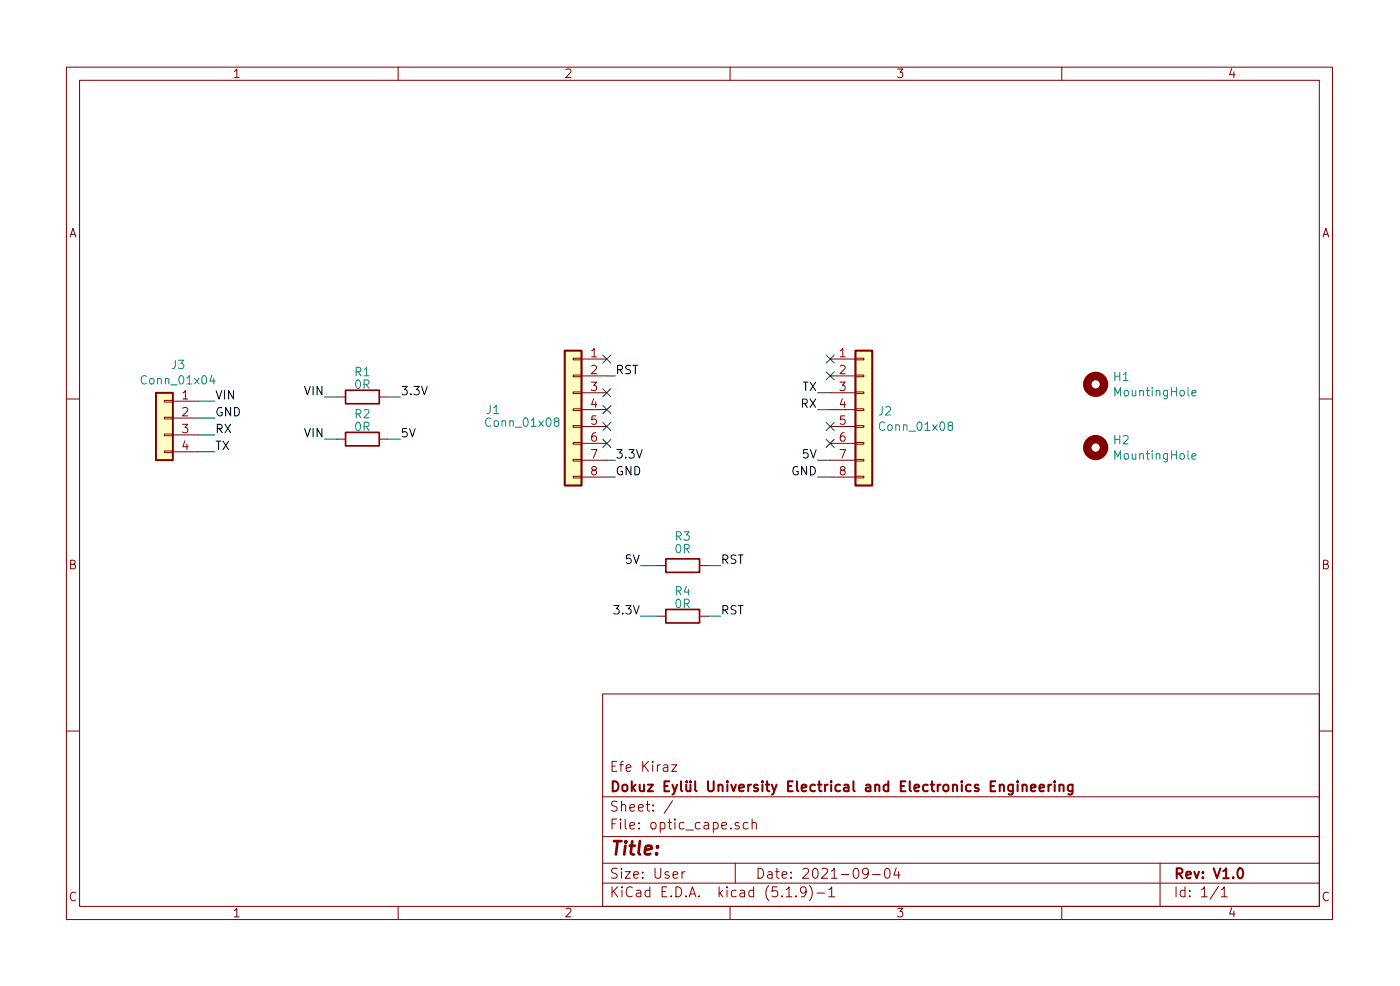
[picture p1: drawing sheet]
EESchema Schematic File Version 4
EELAYER 30 0
EELAYER END
$Descr User 8299 5843
encoding utf-8
Sheet 1 1
Title ""
Date "2021-09-04"
Rev "V1.0"
Comp "Dokuz Eylül University Electrical and Electronics Engineering "
Comment1 "Efe Kiraz"
Comment2 ""
Comment3 ""
Comment4 ""
$EndDescr
$Comp
L Connector_Generic:Conn_01x08 J1
U 1 1
P 3400 2425
F 0 "J1" H 3875 2425 50  0000 C CNN
F 1 "Conn_01x08" H 3700 2350 50  0000 C CNN
F 2 "Connector_PinHeader_2.54mm:PinHeader_1x08_P2.54mm_Vertical" H 3400 2425 50  0001 C CNN
F 3 "~" H 3400 2425 50  0001 C CNN
	1    3400 2425
	-1   0    0    -1  
$EndComp
$Comp
L Connector_Generic:Conn_01x08 J2
U 1 1
P 5125 2425
F 0 "J2" H 5205 2417 50  0000 L CNN
F 1 "Conn_01x08" H 5205 2326 50  0000 L CNN
F 2 "Connector_PinHeader_2.54mm:PinHeader_1x08_P2.54mm_Vertical" H 5125 2425 50  0001 C CNN
F 3 "~" H 5125 2425 50  0001 C CNN
	1    5125 2425
	1    0    0    -1  
$EndComp
NoConn ~ 3600 2125
NoConn ~ 3600 2325
NoConn ~ 3600 2425
NoConn ~ 3600 2525
NoConn ~ 3600 2625
Text Label 3650 2725 0    50   ~ 0
3.3V
Text Label 3650 2825 0    50   ~ 0
GND
Text Label 3650 2225 0    50   ~ 0
RST
Wire Wire Line
	3600 2225 3650 2225
Wire Wire Line
	3600 2725 3650 2725
Wire Wire Line
	3600 2825 3650 2825
NoConn ~ 4925 2125
NoConn ~ 4925 2225
Text Label 4850 2325 2    50   ~ 0
TX
Text Label 4850 2425 2    50   ~ 0
RX
NoConn ~ 4925 2525
NoConn ~ 4925 2625
Text Label 4850 2725 2    50   ~ 0
5V
Text Label 4850 2825 2    50   ~ 0
GND
Wire Wire Line
	4850 2325 4925 2325
Wire Wire Line
	4850 2425 4925 2425
Wire Wire Line
	4850 2725 4925 2725
Wire Wire Line
	4850 2825 4925 2825
$Comp
L Device:R R3
U 1 1
P 4050 3350
F 0 "R3" V 3875 3350 50  0000 C CNN
F 1 "0R" V 3950 3350 50  0000 C CNN
F 2 "Resistor_SMD:R_0603_1608Metric_Pad0.98x0.95mm_HandSolder" V 3980 3350 50  0001 C CNN
F 3 "~" H 4050 3350 50  0001 C CNN
	1    4050 3350
	0    1    1    0   
$EndComp
Text Label 4275 3350 0    50   ~ 0
RST
Text Label 3800 3350 2    50   ~ 0
5V
Text Label 3800 3650 2    50   ~ 0
3.3V
Text Label 4275 3650 0    50   ~ 0
RST
$Comp
L Device:R R4
U 1 1
P 4050 3650
F 0 "R4" V 3900 3650 50  0000 C CNN
F 1 "0R" V 3975 3650 50  0000 C CNN
F 2 "Resistor_SMD:R_0603_1608Metric_Pad0.98x0.95mm_HandSolder" V 3980 3650 50  0001 C CNN
F 3 "~" H 4050 3650 50  0001 C CNN
	1    4050 3650
	0    1    1    0   
$EndComp
Wire Wire Line
	3800 3350 3900 3350
Wire Wire Line
	4200 3350 4275 3350
Wire Wire Line
	4200 3650 4275 3650
Wire Wire Line
	3900 3650 3800 3650
$Comp
L Mechanical:MountingHole H1
U 1 1
P 6500 2275
F 0 "H1" H 6600 2321 50  0000 L CNN
F 1 "MountingHole" H 6600 2230 50  0000 L CNN
F 2 "MountingHole:MountingHole_3.2mm_M3" H 6500 2275 50  0001 C CNN
F 3 "~" H 6500 2275 50  0001 C CNN
	1    6500 2275
	1    0    0    -1  
$EndComp
$Comp
L Mechanical:MountingHole H2
U 1 1
P 6500 2650
F 0 "H2" H 6600 2696 50  0000 L CNN
F 1 "MountingHole" H 6600 2605 50  0000 L CNN
F 2 "MountingHole:MountingHole_3.2mm_M3" H 6500 2650 50  0001 C CNN
F 3 "~" H 6500 2650 50  0001 C CNN
	1    6500 2650
	1    0    0    -1  
$EndComp
$Comp
L Connector_Generic:Conn_01x04 J3
U 1 1
P 975 2475
F 0 "J3" H 893 2792 50  0000 C CNN
F 1 "Conn_01x04" H 893 2701 50  0000 C CNN
F 2 "Connector_JST:JST_XH_B4B-XH-A_1x04_P2.50mm_Vertical" H 975 2475 50  0001 C CNN
F 3 "~" H 975 2475 50  0001 C CNN
	1    975  2475
	-1   0    0    -1  
$EndComp
Text Label 1275 2375 0    50   ~ 0
VIN
Text Label 1275 2475 0    50   ~ 0
GND
Text Label 1275 2675 0    50   ~ 0
TX
Text Label 1275 2575 0    50   ~ 0
RX
Wire Wire Line
	1175 2375 1275 2375
Wire Wire Line
	1175 2475 1275 2475
Wire Wire Line
	1175 2575 1275 2575
Wire Wire Line
	1175 2675 1275 2675
$Comp
L Device:R R1
U 1 1
P 2150 2350
F 0 "R1" V 2000 2350 50  0000 C CNN
F 1 "0R" V 2075 2350 50  0000 C CNN
F 2 "Resistor_SMD:R_0603_1608Metric_Pad0.98x0.95mm_HandSolder" V 2080 2350 50  0001 C CNN
F 3 "~" H 2150 2350 50  0001 C CNN
	1    2150 2350
	0    1    1    0   
$EndComp
$Comp
L Device:R R2
U 1 1
P 2150 2600
F 0 "R2" V 2000 2600 50  0000 C CNN
F 1 "0R" V 2075 2600 50  0000 C CNN
F 2 "Resistor_SMD:R_0603_1608Metric_Pad0.98x0.95mm_HandSolder" V 2080 2600 50  0001 C CNN
F 3 "~" H 2150 2600 50  0001 C CNN
	1    2150 2600
	0    1    1    0   
$EndComp
Text Label 1925 2350 2    50   ~ 0
VIN
Text Label 1925 2600 2    50   ~ 0
VIN
Text Label 2375 2350 0    50   ~ 0
3.3V
Text Label 2375 2600 0    50   ~ 0
5V
Wire Wire Line
	2300 2350 2375 2350
Wire Wire Line
	2300 2600 2375 2600
Wire Wire Line
	2000 2600 1925 2600
Wire Wire Line
	1925 2350 2000 2350
$EndSCHEMATC
